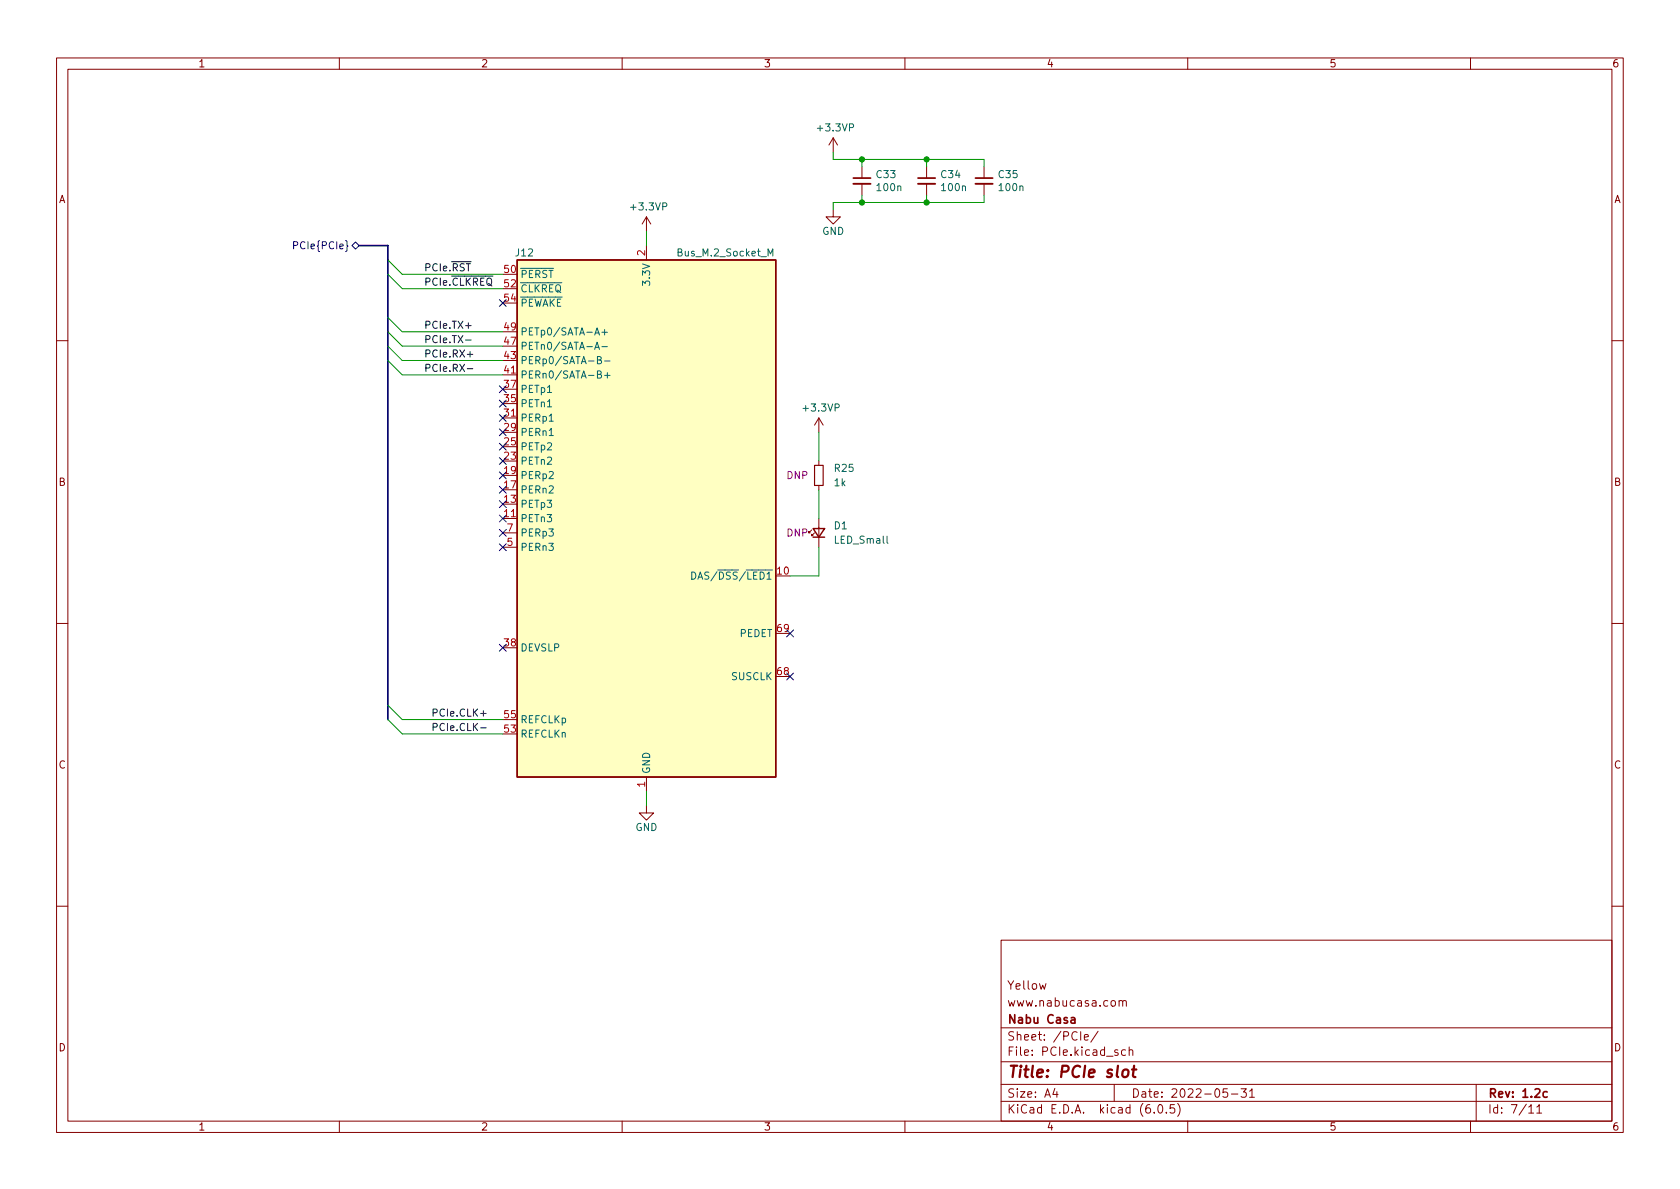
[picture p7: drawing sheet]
<svg xmlns="http://www.w3.org/2000/svg" width="297mm" height="210mm" viewBox="0 0 297 210" stroke-linecap="round" stroke-linejoin="round" font-family="sans-serif">
<g fill="none" stroke="#840000" stroke-width=".18">
<path d="M10 10.2h277v190.1h-277zM12 12.2h273v186.1h-273zM60 10.2v2M110 10.2v2M160 10.2v2M210 10.2v2M260 10.2v2M114.3 38.3v2.6M114.3 38.3l-.8 1.3M114.3 38.3l.8 1.3M147.3 37.1v1.2h1.3l-1.3 1.3-1.3-1.3h1.3M147.3 24.4l-.7 1.2"/>
<path d="M147.3 24.4v2.5M147.3 24.4l.8 1.2M152.4 29.5v2M152.4 32.5v2M163.8 29.5v2M163.8 32.5v2M174 29.5v2M174 32.5v2M114.3 43.4v2.6M10 60.2h2M88.9 73.9h2.5M88.9 66.3h2.5"/>
<path d="M144.8 73.9l-.8 1.3M144.8 73.9v2.5M144.8 73.9l.7 1.3M285 60.2h2M88.9 91.7h2.5M88.9 96.8h2.5M88.9 94.2h2.5M143.5 93.7l-.5 .5v-.2v.2h.3M144 94.2l-.5 .5v-.2v.2h.3M144.8 81.5v.8M144.8 85.8v.8M144.8 91.7v5.1"/>
<path d="M10 110.2h2M285 110.2h2M114.3 137.4v2.5M114.3 142.5v1.3h1.3l-1.3 1.2-1.3-1.2h1.3M10 160.2h2M177 166.3h108v32h-108zM183.8 173.9l.3 1 .3-.7 .2 .7 .3-1M197.9 177.1l.2-.2 .3 .1 .1 .9M197.9 176.9v1M198.5 177.1l.2-.2 .4 .1v.9M285 160.2h2M60 198.3v2"/>
<path d="M110 198.3v2M160 198.3v2M177 194.8h108M177 191.8h108M177 187.8h108M177 181.8h108M186.5 192.5l-.4 1h1M186.9 193v1M191.7 183.4l.7-.1v-.3l-.5-.1-.2 .2 .1 .8h.6M194.1 182.4l-1.2 1.9M197 191.8v3M197.6 185.7l-.3-.1-.2 .2v.3l.5 .1v.4h-.5"/>
<path d="M199 185.7l-.4-.1-.3 .3v.4l.1 .3h.6M199.6 185.8l.3-.2 .3 .1 .1 .9M199.6 185.1v1.5M204.1 196.7v.1M204.9 195.4l.2-.1a.81 .81 0 0 1 .6 .7 .81 .81 0 0 1-.3 .8h-.2a.81 .81 0 0 1-.6-.6 .81 .81 0 0 1 .3-.8zM206.2 196.7v.1M207.6 195.3h-.7v.7l.2-.1 .5 .1 .1 .2-.1 .5-.2 .1-.5-.1M208.2 195.1a1.72 1.72 0 0 1 0 2.3M210 198.3v2M217 192.5h-.7l-.1 .7 .2-.1 .5 .1 .2 .2-.1 .5-.2 .1-.6-.1M217.7 193.5h1.2M219.4 192.5h1l-.5 .6 .4 .1v.7l-.2 .1h-.5l-.2-.1"/>
<path d="M220.9 193l.5-.5v1.5M220.9 194h.9M260 198.3v2M261 191.8v6.5M270.3 195.8l.4-.5v1.5M270.3 196.8h.9M271.7 195.8l.5-.5v1.5M271.7 196.8h.9"/>
</g>
<path d="M150.9 31.5h3M162.3 31.5h3.1M172.5 31.5h3M189.4 180h.6l.1 .9M190.1 180.3l-.5 .1a.29 .29 0 0 0-.3 .2 .29 .29 0 0 0 .3 .3h.5M273.6 193.1l-.5-.1-.3 .3v.4l.2 .3h.6" fill="none" stroke="#840000" stroke-width=".3"/>
<path d="M198.6 189.3a.52 .52 0 0 1 .5-.2 .52 .52 0 0 1 .4 .4v.6a.55 .55 0 0 1-.6 .4 .55 .55 0 0 1-.5-.4zM200.2 189.1h.7M200.5 188.5l-.2 1.7 .1 .2 .4 .1" fill="none" stroke="#840000" stroke-width=".4"/>
<path d="M150.9 32.5h3M162.3 32.5h3.1M172.5 32.5h3" fill="none" stroke="#840000" stroke-width=".33"/>
<path d="M144 82.3h1.5v3.5h-1.5z" fill="none" stroke="#840000" stroke-width=".2"/>
<path d="M91.4 46h45.8v91.4h-45.8zM143.8 93.5h2l-1 1.5zM143.8 95h2" fill="none" stroke="#840000" stroke-width=".25"/>
<path d="M91.4 46h45.8v91.4h-45.8z" fill="#ffffc2" stroke="#ffffc2" stroke-width=".18"/>
<g fill="none" stroke="#006464" stroke-width=".18">
<path d="M105.1 59.2l.5-1.2 .4 1.2M105.3 58.9h.6M106.4 58.8h1M106.9 58.3v.9M135.8 45.3v-1.3l.4 .9 .4-.9v1.3M97.1 77h.7M97.1 74.5h.7M105.1 61.8l.5-1.3 .4 1.3M105.3 61.4h.6M105.6 66.2l.6-.1 .1-.1-.1-.3-.6-.1v1.3h.5l.2-.2 .1-.3-.3-.2M105.6 63.7l.6-.1 .1-.2-.1-.2-.6-.1v1.2h.5l.2-.1 .1-.3-.3-.2M106.4 61.3h1"/>
<path d="M106.9 66.4h1M106.9 63.8h1M107.4 65.9v1"/>
</g>
<g fill="none" stroke="#000084" stroke-width=".18">
<path d="M51.9 43.4l.6-.1 .1-.1v-.3l-.7-.2v1.3M62.9 42.8l.6 .6-.6 .7-.7-.7zM88.3 53l1.2 1.2M89.5 53l-1.2 1.2M88.3 75.8l1.2 1.3M88.3 70.8l1.2 1.2M88.3 78.4l1.2 1.2M88.3 73.3l1.2 1.2M88.3 68.2l1.2 1.2M89.5 75.8l-1.2 1.3M89.5 70.8l-1.2 1.2M89.5 78.4l-1.2 1.2"/>
<path d="M89.5 73.3l-1.2 1.2M89.5 68.2l-1.2 1.2M88.3 96.2l1.2 1.2M88.3 80.9l1.2 1.2M88.3 91.1l1.2 1.2M88.3 88.5l1.2 1.3M88.3 93.6l1.2 1.2M88.3 86l1.2 1.2M88.3 83.5l1.2 1.2M89.5 96.2l-1.2 1.2M89.5 80.9l-1.2 1.2M89.5 91.1l-1.2 1.2"/>
<path d="M89.5 88.5l-1.2 1.3M89.5 93.6l-1.2 1.2M89.5 86l-1.2 1.2M89.5 83.5l-1.2 1.2M88.3 113.9l1.2 1.3M89.5 113.9l-1.2 1.3M139.1 119l1.2 1.2M139.1 111.4l1.2 1.2M140.3 119l-1.2 1.2M140.3 111.4l-1.2 1.2"/>
</g>
<path d="M82.3 57.6h1M82.3 60.1h1M82.6 62.7h1M82.6 65.2h1M85 128.7h1M85 126.2h1" fill="none" stroke="#0f0f0f" stroke-width=".18"/>
<path d="M63.5 43.4h5.1v83.8" fill="none" stroke="#000084" stroke-width=".3"/>
<g fill="none" stroke="#009600" stroke-width=".18">
<path d="M147.3 26.9v1.3h26.7v1.3M152.4 28.2v1.3M152.4 34.5v1.3M163.8 28.2v1.3M163.8 34.5v1.3M174 34.5v1.3h-26.7v1.3M68.6 58.7l2.5 2.5h17.8M68.6 56.1l2.5 2.6h17.8M68.6 46l2.5 2.5h17.8M68.6 48.5l2.5 2.5h17.8M114.3 40.9v2.5M68.6 61.2l2.5 2.5h17.8"/>
<path d="M68.6 63.7l2.5 2.6h17.8M144.8 76.4v5.1M144.8 86.6v5.1M144.8 96.8v5h-5.1M68.6 124.7l2.5 2.5h17.8M68.6 127.2l2.5 2.6h17.8M114.3 139.9v2.6"/>
</g>
<g fill="#009600" stroke="#009600" stroke-width=".18">
<circle cx="163.8" cy="28.2" r=".46"/>
<circle cx="163.8" cy="35.8" r=".46"/>
<circle cx="152.4" cy="35.8" r=".46"/>
<circle cx="152.4" cy="28.2" r=".46"/>
</g>
<text font-size="2.8" fill="#840000" x="178" y="190.6">Title: PCIe slot</text>
<g font-size="2.1" fill="#840000">
<text x="178" y="178">www.nabucasa.com</text>
<text x="178" y="175">Yellow</text>
<text x="178" y="184">Sheet: /PCIe/</text>
<text x="178" y="181">Nabu Casa</text>
<text x="178" y="186.7">File: PCIe.kicad_sch</text>
<text x="178" y="196.9">KiCad E.D.A. kicad (6.0.5)</text>
<text x="178" y="194.1">Size: A4</text>
<text x="200" y="194.1">Date: 2022-05-31</text>
<text x="263" y="194.1">Rev: 1.2c</text>
<text x="263" y="196.9">Id: 7/11</text>
</g>
<g font-size="1.8" fill="#840000">
<text x="35" y="11.9">1</text>
<text x="85" y="11.9">2</text>
<text x="135" y="11.9">3</text>
<text x="185" y="11.9">4</text>
<text x="235" y="11.9">5</text>
<text x="285" y="11.9">6</text>
<text x="10.3" y="35.9">A</text>
<text x="285.3" y="35.9">A</text>
<text x="10.3" y="85.9">B</text>
<text x="285.3" y="85.9">B</text>
<text x="10.3" y="135.9">C</text>
<text x="285.3" y="135.9">C</text>
<text x="10.3" y="185.9">D</text>
<text x="285.3" y="185.9">D</text>
<text x="35" y="199.9">1</text>
<text x="85" y="199.9">2</text>
<text x="135" y="199.9">3</text>
<text x="185" y="199.9">4</text>
<text x="235" y="199.9">5</text>
<text x="285" y="199.9">6</text>
</g>
<g font-size="1.8" fill="#006464">
<text x="144.8" y="23.2">+3.3VP</text>
<text x="155" y="31.5">C33</text>
<text x="155.2" y="33.8">100n</text>
<text x="166.5" y="31.5">C34</text>
<text x="166.6" y="33.8">100n</text>
<text x="176.6" y="31.5">C35</text>
<text x="176.8" y="33.8">100n</text>
<text x="111.7" y="37.2">+3.3VP</text>
<text x="145.4" y="41.5">GND</text>
<text x="91.2" y="45.3">J12</text>
<text x="120" y="45.3">Bus_M.2_Socket_M</text>
<text x="91.9" y="49.1">~{PERST}</text>
<text x="91.9" y="51.7">~{CLKREQ}</text>
<text x="114.9" y="50.1" transform="rotate(-90 114.9 50.1)">3.3V</text>
<text x="91.9" y="59.3">PETp0/SATA-A+</text>
<text x="91.9" y="54.2">~{PEWAKE}</text>
<text x="91.9" y="64.4">PERp0/SATA-B-</text>
<text x="91.9" y="61.8">PETn0/SATA-A-</text>
<text x="91.9" y="69.5">PETp1</text>
<text x="91.9" y="66.9">PERn0/SATA-B+</text>
<text x="91.9" y="77.1">PERn1</text>
<text x="91.9" y="74.5">PERp1</text>
<text x="91.9" y="72">PETn1</text>
<text x="142.2" y="72.8">+3.3VP</text>
<text x="91.9" y="82.2">PETn2</text>
<text x="91.9" y="79.6">PETp2</text>
<text x="147.6" y="83.4">R25</text>
<text x="91.9" y="89.8">PETp3</text>
<text x="91.9" y="87.2">PERn2</text>
<text x="91.9" y="84.7">PERp2</text>
<text x="147.5" y="86">1k</text>
<text x="91.9" y="92.3">PETn3</text>
<text x="91.9" y="94.9">PERp3</text>
<text x="147.5" y="93.6">D1</text>
<text x="91.9" y="97.4">PERn3</text>
<text x="147.7" y="96.1">LED_Small</text>
<text x="121" y="102.5">DAS/~{DSS}/~{LED1}</text>
<text x="130.8" y="112.6">PEDET</text>
<text x="91.9" y="115.2">DEVSLP</text>
<text x="129.4" y="120.3">SUSCLK</text>
<text x="91.9" y="130.4">REFCLKn</text>
<text x="91.9" y="127.9">REFCLKp</text>
<text x="114.9" y="136.9" transform="rotate(-90 114.9 136.9)">GND</text>
<text x="112.3" y="146.9">GND</text>
</g>
<text font-size="1.8" fill="#000084" x="52.6" y="44.1">PCIe{PCIe}</text>
<g font-size="1.8" fill="#0f0f0f">
<text x="74.9" y="48">PCIe.~{RST}</text>
<text x="74.9" y="50.5">PCIe.~{CLKREQ} 52</text>
<text x="74.9" y="58.1">PCIe.TX+</text>
<text x="74.9" y="60.7">PCIe.TX-</text>
<text x="74.9" y="63.2">PCIe.RX+</text>
<text x="74.9" y="65.7">PCIe.RX-</text>
<text x="76.2" y="129.2">PCIe.CLK-</text>
<text x="76.2" y="126.7">PCIe.CLK+</text>
</g>
<g font-size="1.8" fill="#a90000">
<text x="114" y="45.2" transform="rotate(-90 114 45.2)">2</text>
<text x="89.2" y="48.3">50</text>
<text x="89.2" y="53.3">54</text>
<text x="89.2" y="58.4">49</text>
<text x="89.2" y="63.5">43</text>
<text x="89.2" y="61">47</text>
<text x="89.2" y="71.1">35</text>
<text x="89.2" y="68.6">37</text>
<text x="89.2" y="66">41</text>
<text x="89.2" y="76.2">29</text>
<text x="89.2" y="73.7">31</text>
<text x="89.2" y="83.8">19</text>
<text x="89.2" y="81.3">23</text>
<text x="89.2" y="78.7">25</text>
<text x="89.2" y="88.9">13</text>
<text x="89.2" y="86.4">17</text>
<text x="89.2" y="91.4">11</text>
<text x="89.7" y="94">7</text>
<text x="89.7" y="96.5">5</text>
<text x="137.4" y="101.6">10</text>
<text x="137.4" y="111.8">69</text>
<text x="89.2" y="114.3">38</text>
<text x="137.4" y="119.4">68</text>
<text x="89.2" y="129.5">53</text>
<text x="89.2" y="127">55</text>
<text x="114" y="139.2" transform="rotate(-90 114 139.2)">1</text>
</g>
<g font-size="1.8" fill="#840084">
<text x="139.1" y="84.7">DNP</text>
<text x="139.1" y="94.9">DNP</text>
</g>
</svg>
